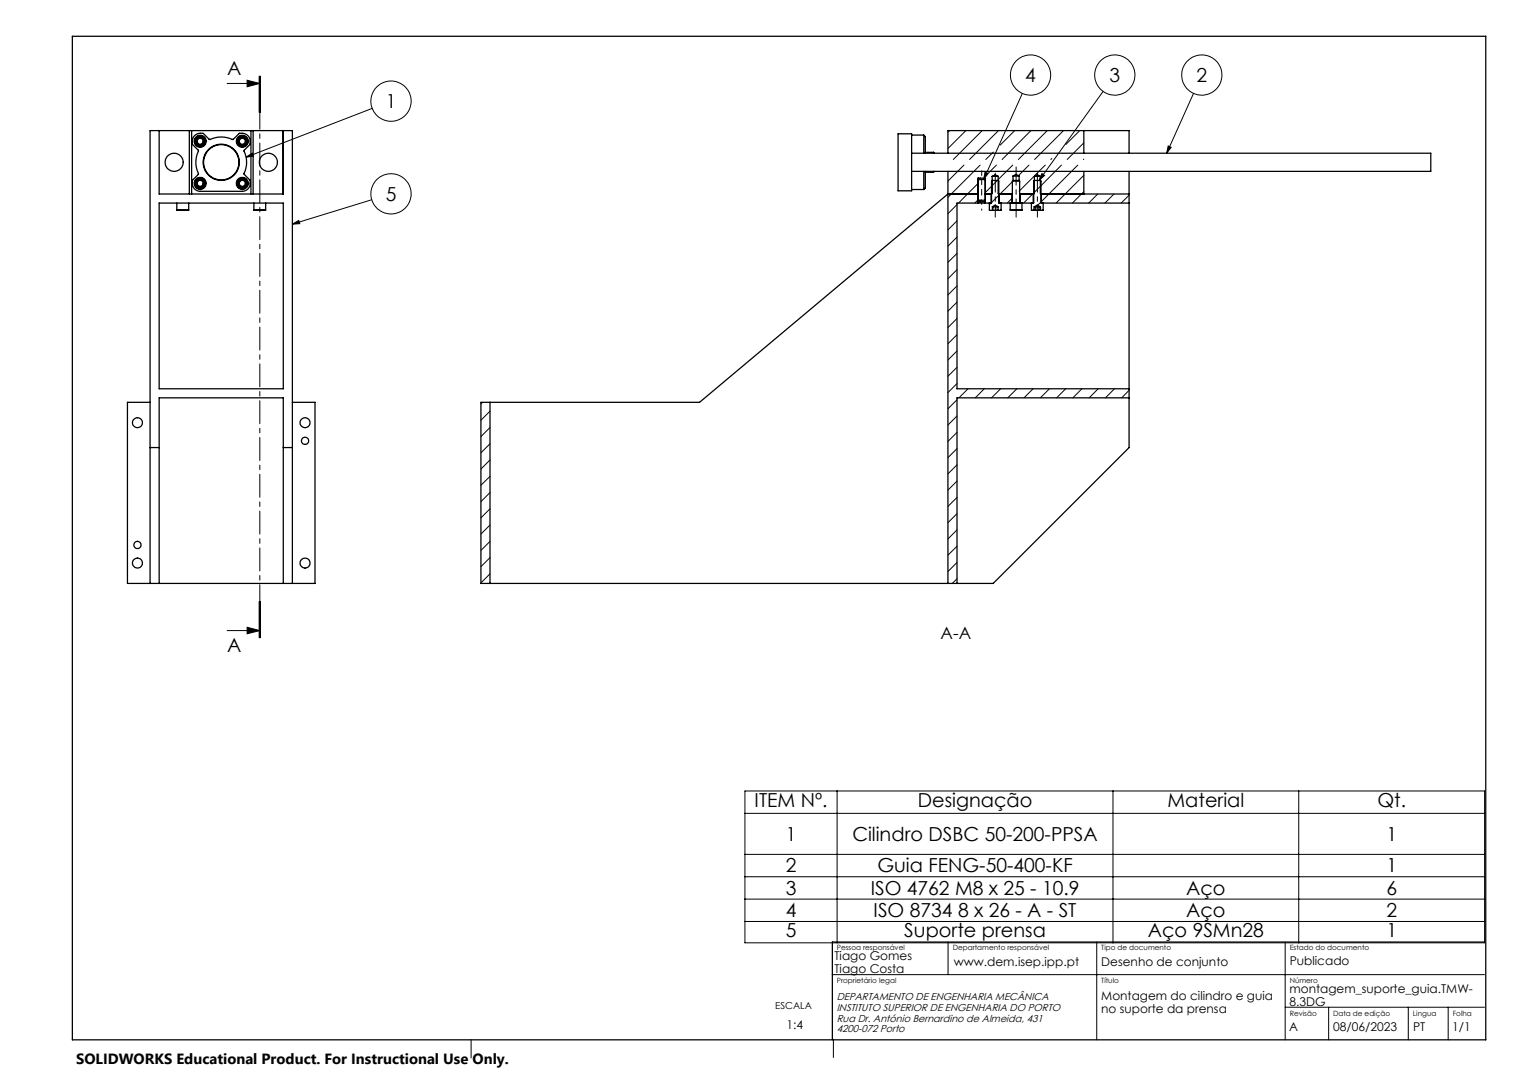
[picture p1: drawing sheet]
<svg xmlns="http://www.w3.org/2000/svg" width="420mm" height="297mm" viewBox="0 0 420 297" stroke-linecap="round" stroke-linejoin="round" font-family="sans-serif">
<g fill="none" stroke="#000" stroke-width=".35">
<path d="M20 10h390v277h-390zM43.9 36.1v17.4h34.3v-17.4M52.2 36.1h.7M52.2 36.1v17.4M52.2 36.1h-10.8v124.9M52.9 36.1h16.4M52.9 36.1v17.4M53.7 37.4a2.97 2.97 0 0 1 2.4-.6l1.7 1.7a8.4 8.4 0 0 1 6.5 0l1.7-1.6a2.42 2.42 0 0 1 3 2.8l-1.7 1.8a8 8 0 0 1 0 6.6l1.7 1.7a2.36 2.36 0 0 1-2.1 3h-11.7a2.36 2.36 0 0 1-2.1-3.1l1.7-1.6a8 8 0 0 1 0-6.6l-1.7-1.7a3.2 3.2 0 0 1 .6-2.4zM54.6 38a1.15 1.15 0 0 1 1.7 .7 1.15 1.15 0 0 1-1.1 1.4 1.18 1.18 0 0 1-1-.8 1.18 1.18 0 0 1 .4-1.3zM66.3 38a1.15 1.15 0 0 1 1.6 .7 1.15 1.15 0 0 1-1 1.4l-.3-.1a1.14 1.14 0 0 1-.8-.9 1.14 1.14 0 0 1 .5-1.1zM69.3 36.1h.6M69.3 36.1v17.4"/>
<path d="M69.9 36.1h10.8v124.9M69.9 36.1v17.4M78.1 36.1v17.4M247.8 36.9h3.8v15.8h-3.8zM251.6 37.3h3.3M254.9 37.3v5M254.9 37.3l.4 .4v4.6M299.1 36.1v6.2M43.9 56.1h34.3v51.2h-34.3zM48.8 58h3.3M48.8 56.1v1.9M52.1 56.1v1.9"/>
<path d="M54.6 49.6a1.16 1.16 0 0 1 1.7 .7 1.16 1.16 0 0 1-1.1 1.5l-.2-.2a.99 .99 0 0 1-.8-.7 .99 .99 0 0 1 .3-1zM66.3 49.6a1.23 1.23 0 0 1 1.3 .3 1.23 1.23 0 0 1 .3 1.3 1.14 1.14 0 0 1-1.8 .1 1.14 1.14 0 0 1 .2-1.7zM70.1 58h3.2M70.1 56.1v1.9M73.3 56.1v1.9M251.6 42.3h143.2v5h-143.2M251.6 52.3h3.3M254.9 47.3v5M255.3 47.3v4.6l-.4 .4M255.3 47.6h2.3M255.3 42h2.3M257.6 47.3v.3"/>
<path d="M257.6 42v.3M257.6 42l.2 .3M257.8 47.3l-.2 .3M261.6 42.3v-6.2h50v6.2M261.6 47.3v113.7M269.9 56.1h2M269.9 55.3h2l-.1 .4h-1.8zM269.9 56.1h-5.8v51.2h47.5M270 49.2l-.1 .4h2l-.1-.4M270 49.2h1.8M270 49.2l-.1 6.9M271.8 49.2l.1 6.9"/>
<path d="M271.9 56.1h1.6M273 56.1l.1 2h3.1l.1-2M273.5 53.5v2.6M273.5 56.1l.1-6.1 .2-.2h1.6l.2 .2 .1 6.1M273.8 48.7h1.6M273.8 48.7v4.7l-.2 .1h-1.7M273.8 48.7l.8-.5 .8 .5M273.9 57h.1M273.9 57l.7-.4 .8 .4M273.9 57v1.1M273.9 57h1.5M274 57v1.1"/>
<path d="M274.8 57v1.1M275.4 57h.1M275.4 57v1.1M275.4 48.7v4.7l.2 .1h3.8M275.7 56.1h3.1M275.8 53.5v2.6M278.8 58h3.2M278.8 56.1h3.2M278.8 56.1v1.9M279.3 53.5l.1 2.4M279.4 50h2M279.4 55.9h2"/>
<path d="M279.4 50v5.9M279.5 48.6h1.7M279.5 49.8h1.7l.2 .2M279.5 49.8l-.1 .2M279.5 48.6l.9-.5 .8 .5M279.5 48.6v1.2M281.2 48.6v1.2M281.4 55.9l.1 .2M281.4 50v5.9M281.5 53.5v2.6M282 56.1h3.2M282 56.1v1.9"/>
<path d="M284.6 56.1l.1 2 3.2-.1v-1.9M285.1 53.5v2.6M285.2 56.1l.1-6.1 .1-.2h1.7l.2 .2 .1 6.1M285.4 48.7h1.7M285.4 48.7v4.7l-.1 .1h-3.9M285.4 48.7l.8-.5 .9 .5M285.5 57h1.5M285.5 57h-.1v1.1M285.5 57l.7-.4 .8 .4M285.8 57v1.1M286.7 57v1.1M287 57l.1 1.1"/>
<path d="M287.1 48.7v4.7l.2 .1h24.3M287.4 56.1h24.2M287.4 53.5v2.6M299.1 47.3v6.2M311.6 47.3v76.2l-37.5 37.5h-141.4v-49.9h60.3l68.6-57.6h8.3M41.4 111.1h-6.2v49.9h51.7v-49.9h-6.2M135.2 111.1v49.9M311.6 109.8h-47.5v51.2M41.4 123.5h2.5M78.2 123.5h2.5M43.9 161v-51.2h34.3v51.2M409.6 260h-179.9v27"/>
<circle cx="55.2" cy="39" r="1.5"/>
<circle cx="55.2" cy="39" r="1.22"/>
<circle cx="55.2" cy="39" r=".83"/>
<circle cx="55.2" cy="39" r=".99"/>
<circle cx="55.2" cy="39" r="1.66"/>
<circle cx="55.2" cy="39" r="1.38"/>
<circle cx="66.9" cy="39" r="1.51"/>
<circle cx="66.9" cy="39" r="1.65"/>
<circle cx="66.9" cy="39" r=".84"/>
<circle cx="66.9" cy="39" r="1.36"/>
<circle cx="66.9" cy="39" r="1.22"/>
<circle cx="66.9" cy="39" r="1"/>
<circle cx="48.1" cy="44.8" r="2.49"/>
<circle cx="55.2" cy="50.6" r=".83"/>
<circle cx="55.2" cy="50.6" r="1.49"/>
<circle cx="55.2" cy="50.6" r="1.21"/>
<circle cx="55.2" cy="50.6" r=".99"/>
<circle cx="55.2" cy="50.6" r="1.66"/>
<circle cx="55.2" cy="50.6" r="1.38"/>
<circle cx="61" cy="44.8" r="5"/>
<circle cx="61.1" cy="44.8" r="4.9"/>
<circle cx="66.9" cy="50.6" r="1.65"/>
<circle cx="66.9" cy="50.6" r=".84"/>
<circle cx="66.9" cy="50.6" r="1.36"/>
<circle cx="66.9" cy="50.6" r="1.5"/>
<circle cx="66.9" cy="50.6" r="1"/>
<circle cx="66.9" cy="50.6" r="1.21"/>
<circle cx="74.1" cy="44.8" r="2.49"/>
<circle cx="37.9" cy="116.7" r="1.39"/>
<circle cx="84.2" cy="116.7" r="1.37"/>
<circle cx="84.2" cy="121.7" r=".99"/>
<circle cx="37.9" cy="155.4" r="1.37"/>
<circle cx="37.9" cy="150.4" r=".99"/>
<circle cx="84.2" cy="155.4" r="1.39"/>
</g>
<g fill="none" stroke="#000" stroke-width=".28">
<path d="M62.7 23h9M68.2 22.2l3.5 .8-3.5 1zM71.5 21v10M71.7 21v10M71.9 21v10M102.7 29.9l-34.8 13.5M262 36.1l-.4 .4M266.5 36.1l-4.9 4.9M271 36.1l-7.9 7.9M275.5 36.1l-8 7.9M280 36.1l-4 4M282.1 25.8l-10.7 23.8"/>
<path d="M284.5 36.1l-8 7.9M289 36.1l-8 7.9M293.5 36.1l-8 7.9M298 36.1l-3.9 3.8M299.1 39.4l-4.6 4.6M304.4 25.2l-17.7 24.6M329.4 25.8l-7.5 16.5M67.9 43.4l1.7-1.1 .4 .8zM102.6 55.1l-21.9 6.8M264.1 56.5l-2.5 2.5M266 45.6l-4.4 4.4M269.9 50.7l-5.4 5.4"/>
<path d="M269.9 55.2l-.9 .9M270.5 45.6l-8.9 8.9M271.8 47.6l.8 .3-1.2 1.7zM273.5 56l-.5 .5M273.8 51.3l-1.9 1.9M274.1 42l-2.1 2M275 45.6l-2.3 2.3M275.2 49.8l-1.6 1.6M275.6 53.9l-2 2M276.3 57.7l-.3 .4M279.3 54.7l-1.3 1.4M279.5 45.6l-4.1 4"/>
<path d="M279.5 50l-3.7 3.8M284 45.6l-3 2.9M285.4 57.6l-.5 .5M287.3 51.3l-4.8 4.8M287.3 55.7l-1 1M287.5 47.9l.8 .5-1.6 1.4zM288.4 45.6l-7.2 7.2M290.3 43.7l-.3 .3M292.9 45.6l-5.8 5.8M297.4 45.6l-10 10M299.1 43.9l-.1 .1M299.1 48.4l-7.7 7.7"/>
<path d="M299.1 52.9l-3.2 3.2M302.9 53.5l-2.5 2.6M307.4 53.5l-2.5 2.6M311.6 53.9l-2.2 2.2M322.4 40.3l.8 .4-1.3 1.6zM80.7 61.9l1.7-1 .3 .8zM264.1 61l-2.5 2.5M264.1 65.4l-2.5 2.5M264.1 70l-2.5 2.4M264.1 74.4l-2.5 2.5M264.1 78.9l-2.5 2.5M264.1 83.4l-2.5 2.5"/>
<path d="M264.1 87.9l-2.5 2.5M264.1 92.4l-2.5 2.5M264.1 96.9l-2.5 2.5M133.2 111.1l-.5 .4M135.2 113.5l-2.5 2.5M135.2 118l-2.5 2.5M264.1 101.4l-2.5 2.5M264.1 105.9l-2.5 2.5M264.1 110.3l-2.5 2.6M264.1 114.8l-2.5 2.5M264.1 119.3l-2.5 2.5M267.1 107.3l-2.5 2.5"/>
<path d="M271.6 107.3l-2.5 2.5M276.1 107.3l-2.5 2.5M280.6 107.3l-2.5 2.5M285.1 107.3l-2.5 2.5M289.6 107.3l-2.5 2.5M294.1 107.3l-2.5 2.5M298.6 107.3l-2.5 2.5M303 107.3l-2.4 2.5M307.6 107.3l-2.6 2.5M311.6 107.7l-2.1 2.1M135.2 122.5l-2.5 2.5M135.2 127l-2.5 2.5"/>
<path d="M135.2 131.5l-2.5 2.4M135.2 136l-2.5 2.5M264.1 123.8l-2.5 2.5M264.1 128.3l-2.5 2.5M264.1 132.8l-2.5 2.5M264.1 137.3l-2.5 2.5M135.2 140.4l-2.5 2.5M135.2 144.9l-2.5 2.5M135.2 149.4l-2.5 2.5M135.2 153.9l-2.5 2.5M135.2 158.4l-2.5 2.5M264.1 141.8l-2.5 2.5"/>
<path d="M264.1 146.3l-2.5 2.5M264.1 150.8l-2.5 2.4M264.1 155.3l-2.5 2.5M264.1 159.7l-1.3 1.3M62.7 174.1h9M68.2 173.1l3.5 1-3.5 .8zM71.5 166v10M71.7 166v10M71.9 166v10zM205.6 218.3h204.1v41.9h-204.1zM231 218.3v41.9M307.1 218.3v41.9"/>
<path d="M358.4 218.3v41.9M205.6 224.5h204.1M205.6 235.8h204.1M205.6 242h204.1M205.6 248.2h204.1M205.6 254.3h204.1M229.6 269h180M261.6 260v9M302.6 260v27M354.6 260v27M354.6 278h55M366.6 278v9"/>
<path d="M388.6 278v9M399.6 278v9M130 287v5M230 286.9v5"/>
<circle cx="107.9" cy="27.9" r="5.5"/>
<circle cx="284.4" cy="20.7" r="5.6"/>
<circle cx="307.6" cy="20.7" r="5.6"/>
<circle cx="331.7" cy="20.7" r="5.6"/>
<circle cx="107.9" cy="53.5" r="5.5"/>
</g>
<path d="M280.4 46.1v13.8" fill="none" stroke="#000" stroke-width=".28" stroke-dasharray="15.2 1.3 1.3 1.3" stroke-dashoffset="10.2"/>
<path d="M270.9 53.5v4.5" fill="none" stroke="#000" stroke-width=".28" stroke-dasharray="15.2 1.3 1.3 1.3" stroke-dashoffset="14.9"/>
<path d="M274.6 50v9.9M286.3 50v9.9" fill="none" stroke="#000" stroke-width=".28" stroke-dasharray="15.2 1.3 1.3 1.3" stroke-dashoffset="12.2"/>
<path d="M274.6 50v-2.2M286.3 50v-2.2" fill="none" stroke="#000" stroke-width=".28" stroke-dasharray="15.2 1.3 1.3 1.3"/>
<path d="M270.9 47.2v6.3" fill="none" stroke="#000" stroke-width=".28" stroke-dasharray="15.2 1.3 1.3 1.3" stroke-dashoffset="14"/>
<path d="M71.7 21v155" fill="none" stroke="#000" stroke-width=".28" stroke-dasharray="6.3 1.3 1.3 1.3" stroke-dashoffset="1.9"/>
<g fill="#000">
<path d="M68.2 22.2l3.5 .8-3.5 1zM68.2 173.1l3.5 1-3.5 .8z"/>
<path d="M67.9 43.4l1.7-1.1 .4 .8zM80.7 61.9l1.7-1 .3 .8zM322.4 40.3l.8 .4-1.3 1.6zM287.5 47.9l.8 .5-1.6 1.4zM271.8 47.6l.8 .3-1.2 1.7z"/>
</g>
<g font-size="5.3">
<text x="62.7" y="20.7">A</text>
<text x="282.9" y="22.6">4</text>
<text x="306.2" y="22.6">3</text>
<text x="330.2" y="22.6">2</text>
<text x="106.4" y="29.8">1</text>
<text x="106.4" y="55.4">5</text>
<text x="62.7" y="180.1">A</text>
<text x="208.2" y="222.8">ITEM Nº.</text>
<text x="253.3" y="222.8">Designação</text>
<text x="322.2" y="222.8">Material</text>
<text x="380.1" y="222.8">Qt.</text>
<text x="216.8" y="232.1">1</text>
<text x="235.2" y="232.1">Cilindro DSBC 50-200-PPSA</text>
<text x="382.6" y="232.1">1</text>
<text x="216.8" y="240.8">2</text>
<text x="242.1" y="240.8">Guia FENG-50-400-KF</text>
<text x="382.6" y="240.8">1</text>
<text x="216.8" y="247">3</text>
<text x="240.3" y="247">ISO 4762 M8 x 25 - 10.9</text>
<text x="327.3" y="247">Aço</text>
<text x="382.6" y="247">6</text>
<text x="216.8" y="253.2">4</text>
<text x="241.1" y="253.2">ISO 8734 8 x 26 - A - ST</text>
<text x="327.3" y="253.2">Aço</text>
<text x="382.6" y="253.2">2</text>
<text x="216.8" y="258.7">5</text>
<text x="249.5" y="258.7">Suporte prensa</text>
<text x="316.8" y="258.7">Aço 9SMn28</text>
<text x="382.6" y="258.7">1</text>
</g>
<text font-size="4.7" x="259.6" y="176.3">A-A</text>
<text font-size="4.1" x="21" y="293.7">SOLIDWORKS Educational Product. For Instructional Use Only.</text>
<g font-size="3.3">
<text x="230.3" y="265.1">Tiago Gomes</text>
<text x="230.3" y="268.6">Tiago Costa</text>
<text x="263.2" y="266.5">www.dem.isep.ipp.pt</text>
<text x="303.9" y="266.5">Desenho de conjunto</text>
<text x="355.9" y="266.5">Publicado</text>
<text x="355.8" y="274.2">montagem_suporte_guia.TMW-</text>
<text x="303.9" y="276.1">Montagem do cilindro e guia</text>
<text x="303.9" y="279.6">no suporte da prensa</text>
<text x="355.8" y="277.7">8.3DG</text>
<text x="217" y="283.9">1:4</text>
<text x="355.8" y="284.7">A</text>
<text x="367.9" y="284.7">08/06/2023</text>
<text x="390" y="284.7">PT</text>
<text x="400.8" y="284.7">1/1</text>
</g>
<g font-size="2.8">
<text x="230.9" y="276">DEPARTAMENTO DE ENGENHARIA MECÂNICA</text>
<text x="230.9" y="282">Rua Dr. António Bernardino de Almeida, 431</text>
<text x="230.9" y="279">INSTITUTO SUPERIOR DE ENGENHARIA DO PORTO</text>
<text x="230.9" y="285">4200-072 Porto</text>
</g>
<text font-size="2.7" x="213.9" y="278.6">ESCALA</text>
<g font-size="2">
<text x="230.9" y="262.3">Pessoa responsável</text>
<text x="262.9" y="262.3">Departamento responsável</text>
<text x="303.9" y="262.3">Tipo de documento</text>
<text x="355.9" y="262.1">Estado do documento</text>
<text x="230.9" y="271.3">Proprietário legal</text>
<text x="303.9" y="271.3">Título</text>
<text x="355.9" y="271.3">Número</text>
<text x="355.9" y="280.3">Revisão</text>
<text x="367.9" y="280.3">Data de edição</text>
<text x="389.9" y="280.3">Lingua</text>
<text x="400.9" y="280.3">Folha</text>
</g>
</svg>
